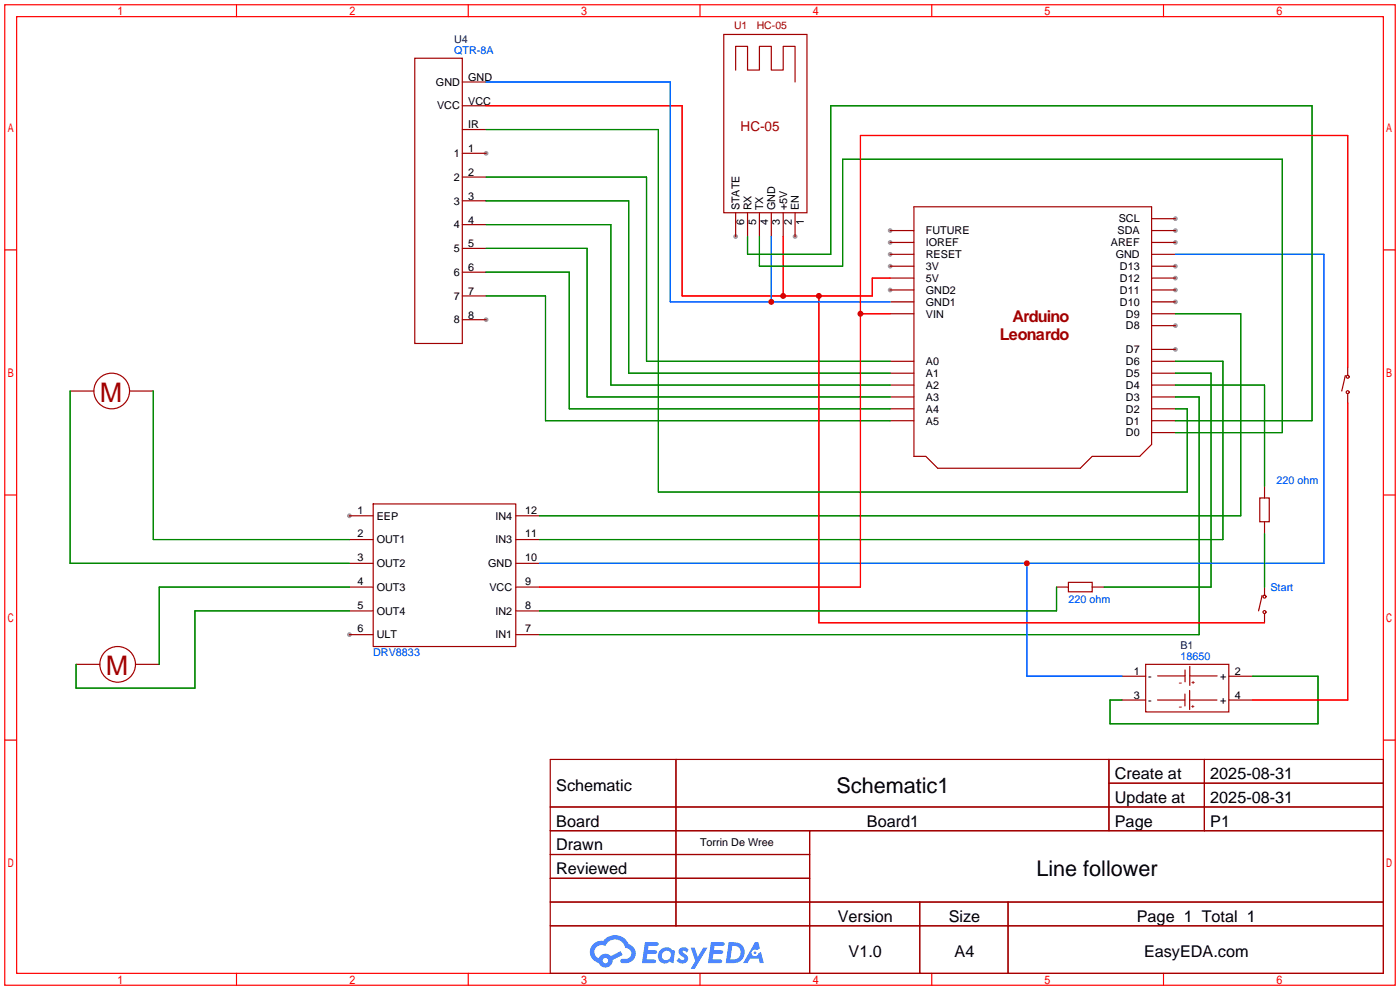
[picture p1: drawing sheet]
<svg xmlns="http://www.w3.org/2000/svg" width="299mm" height="212mm" viewBox="0 0 299 212" stroke-linecap="round" stroke-linejoin="round" font-family="sans-serif">
<g fill="#999">
<circle cx="103.9" cy="32.8" r=".51"/>
<circle cx="103.9" cy="68.3" r=".51"/>
<circle cx="169.9" cy="50.5" r=".51"/>
<circle cx="157.2" cy="50.5" r=".51"/>
<circle cx="74.7" cy="110.2" r=".51"/>
<circle cx="74.7" cy="135.6" r=".51"/>
<circle cx="251.2" cy="74.7" r=".51"/>
<circle cx="251.2" cy="69.6" r=".51"/>
<circle cx="251.2" cy="64.5" r=".51"/>
<circle cx="251.2" cy="62" r=".51"/>
<circle cx="251.2" cy="59.4" r=".51"/>
<circle cx="251.2" cy="56.9" r=".51"/>
<circle cx="251.2" cy="51.8" r=".51"/>
<circle cx="190.2" cy="62" r=".51"/>
<circle cx="190.2" cy="56.9" r=".51"/>
<circle cx="190.2" cy="54.4" r=".51"/>
<circle cx="251.2" cy="46.7" r=".51"/>
<circle cx="251.2" cy="49.3" r=".51"/>
<circle cx="190.2" cy="51.8" r=".51"/>
<circle cx="190.2" cy="49.3" r=".51"/>
</g>
<g fill="none" stroke="#f00" stroke-width=".25">
<path d="M1 1h297.2v209.6h-297.2zM3.6 3.6h292.1v204.4h-292.1zM50.5 1v2.6M100.1 1v2.6M149.6 1v2.6M199.1 1v2.6M248.7 1v2.6M1 53.4h2.6M295.7 53.4h2.5M1 105.8h2.6M295.7 105.8h2.5M1 158.2h2.6"/>
<path d="M295.7 158.2h2.5M50.5 208v2.6M100.1 208v2.6M149.6 208v2.6M199.1 208v2.6M248.7 208v2.6"/>
</g>
<g fill="none" stroke="#a10000" stroke-width=".25">
<path d="M117.6 162.3h178.1v45.7h-178.1zM117.6 172.5h178.1M117.6 177.5h178.1M144.5 162.3v35.6M173 177.5v30.5M237 162.3v15.2M237 167.4h58.7M257.4 162.3v15.2M117.6 182.6h55.4M117.6 192.8h178.1M117.6 187.7h55.4M117.6 197.9h178.1"/>
<path d="M196.6 192.8v15.2M215.4 192.8v15.2"/>
</g>
<g fill="#5487ff">
<path d="M145.3 202.7a1.3 1.3 0 0 1 1.9 .3l-.4 .6a.54 .54 0 0 0-.9-.2l.1 .2a1.34 1.34 0 0 1 .9 1.8 1.47 1.47 0 0 1-2.3-.1l.5-.6 .8 .5a.31 .31 0 0 0 .4-.3 .31 .31 0 0 0-.3-.4 1.12 1.12 0 0 1-.7-1.8z"/>
<path d="M147.6 202.5h.9l.6 2 1.2-2h.9l-2.7 4.6h-.9l1-1.7z"/>
<path d="M137.8 201.4h1.7a1.31 1.31 0 0 1 1.2 .2 .4 .4 0 0 1-.3 .5l-1.8 .1-.1 .9h1.6a.4 .4 0 0 1 .4 .4 .4 .4 0 0 1-.5 .4h-1.6l-.2 1.2h1.4a.46 .46 0 0 1 .5 0 .46 .46 0 0 1 .1 .5l-.4 .2h-2.6z"/>
<path d="M151.9 201.4h1.7a1.32 1.32 0 0 1 1.2 .2 .39 .39 0 0 1-.3 .5l-1.8 .1-.1 .9h1.6a.4 .4 0 0 1 .4 .4 .4 .4 0 0 1-.4 .4h-1.7l-.2 1.2h1.4a.46 .46 0 0 1 .5 0 .46 .46 0 0 1 .1 .5l-.4 .2h-2.6z"/>
<path d="M161.3 201.4h.8l.3 1.3-.6 .4a.75 .75 0 0 0-1.1 .3 .75 .75 0 0 0 .5 1 .75 .75 0 0 0 .9-.7l.5-.2 .6 2.3h-.8l-.3-.9h-1.8l-.5 .9h-1z"/>
<path d="M155.7 201.4l-.6 4.4h1.5a2.27 2.27 0 0 0 2.6-2.2 2.27 2.27 0 0 0-2.7-2.2zM156.5 202.1a1.5 1.5 0 0 1 1.8 1.6 1.5 1.5 0 0 1-1.9 1.4h-.3z"/>
<path d="M141.2 203a1.6 1.6 0 0 0-.3 2.3 1.6 1.6 0 0 0 2.3 .2l.7 .3 .3-2.4-.1-.3-.5-.1a1.58 1.58 0 0 0-2.4 0zM141.8 203.5a.98 .98 0 0 1 1.6 .4 .98 .98 0 0 1-1.1 1.3 .94 .94 0 0 1-.9-.7 .94 .94 0 0 1 .4-1z"/>
<path d="M126.8 201.8a2.37 2.37 0 0 0 1.1 4 1.54 1.54 0 0 0 1.8 1 1.54 1.54 0 0 0 1.2-1.6l2.2-1.1-.5-.8-2 1a1.57 1.57 0 0 0-2.7 .5 1.5 1.5 0 0 1-.7-2.1 1.5 1.5 0 0 1 2.2-.5 2.23 2.23 0 0 1 2.3-1.4 2.23 2.23 0 0 1 2 1.8 1.16 1.16 0 0 1 1.2 1.1 1.16 1.16 0 0 1-1.1 1.2h-.7a.47 .47 0 0 0-.5 .4 .47 .47 0 0 0 .4 .5 2.17 2.17 0 0 0 2.5-.9 2.17 2.17 0 0 0-.3-2.7l-.8-.4a3.2 3.2 0 0 0-5.5-.7l-1.1 .1zM128.8 205.3a.6 .6 0 0 1 1.2 0 .6 .6 0 0 1-1.2 0z"/>
<circle cx="161.4" cy="203.6" r=".28"/>
</g>
<g fill="none" stroke="#a10000" stroke-width=".25">
<path d="M88.6 12.4h10.2v61h-10.2zM98.8 17.5h5.1M154.7 7.4h17.8v38.1h-17.8zM157.2 15v-5.1h2.6v5.1h2.5v-5.1h2.5v5.1h2.6v-5.1h2.5v7.6M98.8 32.8h5.1M98.8 37.8h5.1M98.8 27.7h5.1M98.8 22.6h5.1M98.8 42.9h5.1M98.8 48h5.1M98.8 53.1h5.1M98.8 58.2h5.1"/>
<path d="M157.2 45.5v5M159.8 45.5v5M162.3 45.5v5M164.8 45.5v5M167.4 45.5v5M169.9 45.5v5M190.2 59.4h5.1M190.2 56.9h5.1M190.2 54.4h5.1M190.2 51.8h5.1M190.2 49.3h5.1M195.3 44.2h50.8v50.8l-2.5 2.5h-10.2l-2.5 2.6h-30.5l-2.5-2.6h-2.6z"/>
<path d="M246.1 59.4h5.1M246.1 56.9h5.1M246.1 54.4h5.1M246.1 51.8h5.1M246.1 46.7h5.1M246.1 49.3h5.1M98.8 63.2h5.1M98.8 68.3h5.1M190.2 79.8h5.1M190.2 77.2h5.1M190.2 67.1h5.1M190.2 64.5h5.1"/>
<path d="M190.2 62h5.1M246.1 79.8h5.1M246.1 77.2h5.1M246.1 74.7h5.1M246.1 69.6h5.1M246.1 67.1h5.1M246.1 64.5h5.1M246.1 62h5.1M15 83.6h5.1M27.7 83.6h5.1M190.2 89.9h5.1M190.2 87.4h5.1"/>
<path d="M190.2 84.8h5.1M190.2 82.3h5.1M246.1 92.5h5.1M246.1 89.9h5.1M246.1 87.4h5.1M246.1 84.8h5.1M246.1 82.3h5.1M287.5 80.3l-.7 3.3M74.7 110.2h5.1M74.7 115.3h5.1M79.8 107.7h30.4v30.5h-30.4zM110.2 110.2h5.1"/>
<path d="M110.2 115.3h5.1M269.2 106.4h2.1v5.1h-2.1zM270.3 103.9v2.5M270.3 111.5v2.5M74.7 125.5h5.1M74.7 120.4h5.1M74.7 130.6h5.1M74.7 135.6h5.1M110.2 125.5h5.1M110.2 120.4h5.1M110.2 130.6h5.1M110.2 135.6h5.1"/>
<path d="M225.8 125.5h2.5M228.3 124.5h5.1v2h-5.1zM233.4 125.5h2.6M269.7 127.3l-.7 3.3M16.3 142h5M29 142h5M239.8 144.5h5.1M239.8 149.6h5.1M244.9 142h17.7v10.1h-17.7zM247.4 149.6h5.8M247.4 144.5h5.9M253.2 148.3v2.6"/>
<path d="M253.3 143.2v2.5M254.3 149.6h5.8M254.3 147.6v4M254.3 144.5h5.8M254.3 142.4v4.1M262.6 144.5h5.1M262.6 149.6h5.1"/>
<circle cx="23.9" cy="83.6" r="3.8"/>
<circle cx="288" cy="80.5" r=".32"/>
<circle cx="288" cy="83.8" r=".32"/>
<circle cx="270.3" cy="130.8" r=".32"/>
<circle cx="270.3" cy="127.5" r=".32"/>
<circle cx="25.1" cy="142" r="3.8"/>
</g>
<path d="M288 78.5v1.8M288 84.3v1.8M270.3 125.5v1.8M270.3 131.3v1.8" fill="none" stroke="#870000" stroke-width=".25"/>
<g fill="none" stroke="#008700" stroke-width=".25">
<path d="M103.9 37.8h34.3v39.4h52M103.9 27.7h36.8v77.5h113v-17.8h-2.5M103.9 42.9h30.5v36.9h55.8M103.9 48h26.7v34.3h59.6M103.9 53.1h21.6v31.7h64.7M103.9 58.2h17.8v29.2h68.5M159.8 50.5v3.9h17.7v-31.8h102.9v67.3h-29.2M162.3 50.5v6.4h17.8v-22.9h94v58.5h-22.9M103.9 63.2h12.7v26.7h73.6M251.2 77.2h10.2v38.1h-146.1M251.2 79.8h7.6v45.7h-22.8M251.2 67.1h14v43.1h-149.9"/>
<path d="M15 83.6v36.8h59.7M32.8 83.6v31.7h41.9M251.2 82.3h19.1v21.6M251.2 84.8h5.1v50.8h-141M270.3 114v11.5M74.7 125.5h-40.7v16.5M74.7 130.6h-33v16.5h-25.4v-5.1M225.8 125.5v5.1h-110.5M267.7 144.5h14v10.2h-44.5v-5.1h2.6"/>
</g>
<path d="M103.9 22.6h41.9v40.6h40.6v-3.8h3.8M167.4 50.5v12.7M175 63.2v69.9h95.3M183.9 67.1h6.3M288 78.5v-49.5h-104.1v96.5h-68.6M288 86.1v63.5h-20.3" fill="none" stroke="#f00" stroke-width=".25"/>
<path d="M103.9 17.5h39.4v47h46.9M164.8 50.5v14M251.2 54.4h31.8v66h-167.7M219.5 120.4v24.1h20.3" fill="none" stroke="#06f" stroke-width=".25"/>
<g fill="#c00">
<circle cx="219.5" cy="120.4" r=".63"/>
<circle cx="175" cy="63.2" r=".63"/>
<circle cx="167.4" cy="63.2" r=".63"/>
<circle cx="164.8" cy="64.5" r=".63"/>
<circle cx="183.9" cy="67.1" r=".63"/>
</g>
<g font-size="5.8" fill="#a00000">
<text x="21.3" y="85.8">M</text>
<text x="22.6" y="144.3">M</text>
</g>
<g font-size="4.6">
<text x="178.8" y="169.4">Schematic1</text>
<text x="221.5" y="187.2">Line follower</text>
</g>
<g font-size="3.5" fill="#a00000">
<text x="216.4" y="68.9">Arduino</text>
<text x="213.7" y="72.7">Leonardo</text>
</g>
<g font-size="3.5">
<text x="238.3" y="166.5">Create at</text>
<text x="258.7" y="166.5">2025-08-31</text>
<text x="118.9" y="169.1">Schematic</text>
<text x="238.3" y="171.6">Update at</text>
<text x="258.7" y="171.6">2025-08-31</text>
<text x="118.9" y="176.7">Board</text>
<text x="185.3" y="176.7">Board1</text>
<text x="238.3" y="176.7">Page</text>
<text x="258.7" y="176.7">P1</text>
<text x="118.9" y="181.8">Drawn</text>
<text x="118.9" y="186.8">Reviewed</text>
<text x="179.1" y="197">Version</text>
<text x="202.8" y="197">Size</text>
<text x="243" y="197">Page 1 Total 1</text>
<text x="181.4" y="204.6">V1.0</text>
<text x="204" y="204.6">A4</text>
<text x="244.5" y="204.6">EasyEDA.com</text>
</g>
<text font-size="2.9" fill="#a00000" x="158.3" y="28">HC-05</text>
<g font-size="2.3" fill="#000080">
<text x="97" y="9.2">U4</text>
<text x="252.3" y="138.6">B1</text>
</g>
<g font-size="2.3" fill="#00f">
<text x="97" y="11.6">QTR-8A</text>
<text x="272.8" y="103.4">220 ohm</text>
<text x="228.3" y="128.8">220 ohm</text>
<text x="271.5" y="126.3">Start</text>
<text x="79.8" y="140.3">DRV8833</text>
<text x="252.3" y="141">18650</text>
</g>
<g font-size="2.3">
<text x="100.1" y="17.3">GND</text>
<text x="93.2" y="18.3">GND</text>
<text x="93.4" y="23.4">VCC</text>
<text x="100.1" y="22.4">VCC</text>
<text x="100.1" y="27.5">IR</text>
<text x="97" y="33.6">1</text>
<text x="100.1" y="32.5">1</text>
<text x="97" y="38.6">2</text>
<text x="100.1" y="37.6">2</text>
<text x="97" y="43.7">3</text>
<text x="100.1" y="42.7">3</text>
<text x="100.1" y="47.8">4</text>
<text x="158.1" y="45" transform="rotate(-90 158.1 45)">STATE</text>
<text x="160.6" y="45" transform="rotate(-90 160.6 45)">RX</text>
<text x="163.1" y="45" transform="rotate(-90 163.1 45)">TX</text>
<text x="165.7" y="45" transform="rotate(-90 165.7 45)">GND</text>
<text x="168.2" y="45" transform="rotate(-90 168.2 45)">+5V</text>
<text x="170.8" y="45" transform="rotate(-90 170.8 45)">EN</text>
<text x="239.1" y="47.5">SCL</text>
<text x="97" y="48.8">4</text>
<text x="97" y="53.9">5</text>
<text x="100.1" y="52.9">5</text>
<text x="159.1" y="48" transform="rotate(-90 159.1 48)">6</text>
<text x="161.6" y="48" transform="rotate(-90 161.6 48)">5</text>
<text x="164.2" y="48" transform="rotate(-90 164.2 48)">4</text>
<text x="166.7" y="48" transform="rotate(-90 166.7 48)">3</text>
<text x="169.2" y="48" transform="rotate(-90 169.2 48)">2</text>
<text x="171.8" y="48" transform="rotate(-90 171.8 48)">1</text>
<text x="197.9" y="52.6">IOREF</text>
<text x="197.9" y="50.1">FUTURE</text>
<text x="237.4" y="52.6">AREF</text>
<text x="238.8" y="50.1">SDA</text>
<text x="97" y="59">6</text>
<text x="100.1" y="57.9">6</text>
<text x="197.9" y="57.7">3V</text>
<text x="197.9" y="55.2">RESET</text>
<text x="238.5" y="55.2">GND</text>
<text x="239.4" y="57.7">D13</text>
<text x="97" y="64">7</text>
<text x="100.1" y="63">7</text>
<text x="197.9" y="65.3">GND1</text>
<text x="197.9" y="62.8">GND2</text>
<text x="197.9" y="60.2">5V</text>
<text x="239.4" y="65.3">D10</text>
<text x="239.4" y="62.8">D11</text>
<text x="239.4" y="60.2">D12</text>
<text x="97" y="69.1">8</text>
<text x="100.1" y="68.1">8</text>
<text x="197.9" y="67.9">VIN</text>
<text x="240.6" y="70.4">D8</text>
<text x="240.6" y="67.9">D9</text>
<text x="240.6" y="75.5">D7</text>
<text x="197.9" y="83.1">A2</text>
<text x="197.9" y="80.6">A1</text>
<text x="197.9" y="78">A0</text>
<text x="240.6" y="83.1">D4</text>
<text x="240.6" y="80.6">D5</text>
<text x="240.6" y="78">D6</text>
<text x="197.9" y="88.2">A4</text>
<text x="197.9" y="85.6">A3</text>
<text x="240.6" y="88.2">D2</text>
<text x="240.6" y="85.6">D3</text>
<text x="197.9" y="90.7">A5</text>
<text x="240.6" y="93.3">D0</text>
<text x="240.6" y="90.7">D1</text>
<text x="76.4" y="109.8">1</text>
<text x="80.5" y="111">EEP</text>
<text x="105.9" y="111">IN4</text>
<text x="112.3" y="109.8">12</text>
<text x="76.4" y="114.9">2</text>
<text x="76.4" y="119.9">3</text>
<text x="80.5" y="116.1">OUT1</text>
<text x="105.9" y="116.1">IN3</text>
<text x="112.3" y="119.9">10</text>
<text x="112.3" y="114.9">11</text>
<text x="76.4" y="125">4</text>
<text x="80.5" y="121.2">OUT2</text>
<text x="104.3" y="121.2">GND</text>
<text x="112.3" y="125">9</text>
<text x="76.4" y="130.1">5</text>
<text x="80.5" y="126.3">OUT3</text>
<text x="80.5" y="131.4">OUT4</text>
<text x="104.6" y="126.3">VCC</text>
<text x="105.9" y="131.4">IN2</text>
<text x="112.3" y="130.1">8</text>
<text x="76.4" y="135.2">6</text>
<text x="80.5" y="136.4">ULT</text>
<text x="105.9" y="136.4">IN1</text>
<text x="112.3" y="135.2">7</text>
<text x="242.3" y="144.3">1</text>
<text x="242.3" y="149.4">3</text>
<text x="245.4" y="145.3">-</text>
<text x="260.8" y="145.3">+</text>
<text x="263.9" y="144.3">2</text>
<text x="263.9" y="149.4">4</text>
<text x="245.4" y="150.4">-</text>
<text x="260.8" y="150.4">+</text>
<text x="149.6" y="180.9">Torrin De Wree</text>
</g>
<g font-size="2.2" fill="#a00000">
<text x="156.9" y="6.2">U1</text>
<text x="161.7" y="6.2">HC-05</text>
<text x="251.9" y="146.6">-</text>
<text x="251.9" y="151.8">-</text>
</g>
<g font-size="1.3" fill="#a00000">
<text x="254.6" y="146.1">+</text>
<text x="254.6" y="151.3">+</text>
</g>
</svg>
